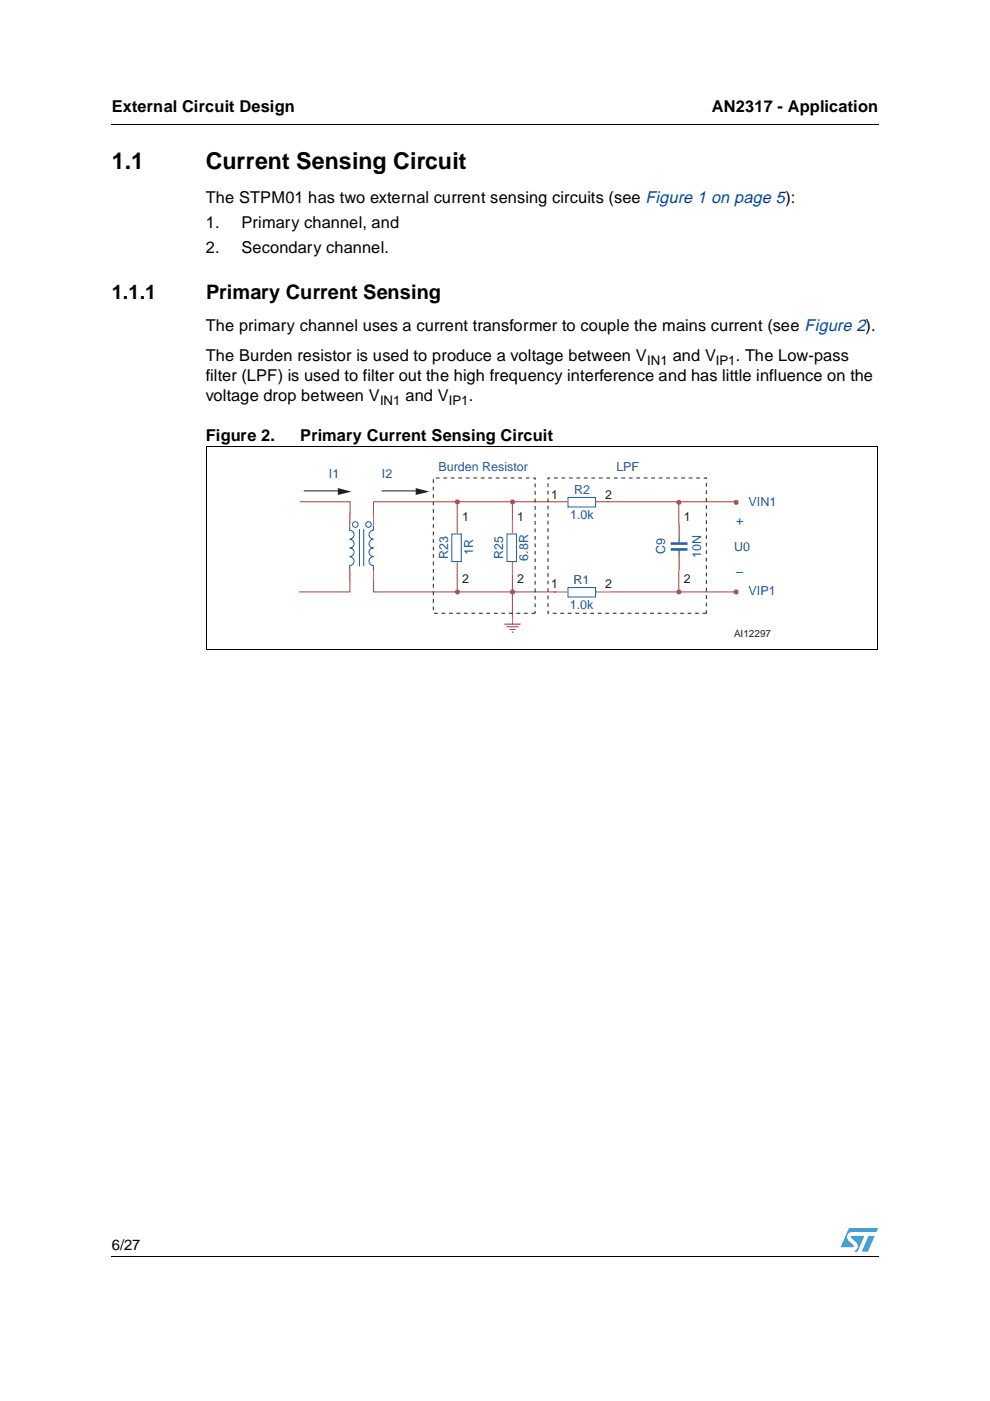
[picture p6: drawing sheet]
<svg xmlns="http://www.w3.org/2000/svg" width="210mm" height="297mm" viewBox="0 0 210 297" stroke-linecap="round" stroke-linejoin="round" font-family="sans-serif">
<g fill="#0099d8">
<path d="M184.2 262h1.2l-1.4 3.3h-1.2z"/>
<path d="M180 260.4h6.1l-.3 .8h-5.1a1.11 1.11 0 0 0-1 .7 1.11 1.11 0 0 0 .3 1.2l1 1-.1 .3h-2.6z"/>
<path d="M180.6 262.1l2.6-.1-1.4 3.3h-.7a1.16 1.16 0 0 0 .5-1.9l-1.1-1z"/>
</g>
<path d="M23.6 26.2l.1 .2zM23.6 266.2l.1 .2z" fill="#000"/>
<path d="M23.7 26.3h162.5M23.7 266.3h162.5" fill="none" stroke="#000" stroke-width=".21"/>
<path d="M47.3 96.7h135.2v39.7h-135.2z" fill="#fff"/>
<path d="M63.6 106.4h10.6v2.6M108.6 106.8v3.5M117.8 106.4h-38.6v2.6M128.7 106.4h27.4M143.9 106.6v4.5M74.2 123.2v2.3h-10.8M79.2 123.2v2.3h38.7M108.6 121.8v9M129.3 125.5h26.9M143.9 121v4.7" fill="none" stroke="#9c3627" stroke-width=".21"/>
<path d="M142.2 115.2h3.6M142.2 116.5h3.6" fill="none" stroke="#1d5ba0" stroke-width=".53"/>
<path d="M144 113.8v1.5M144 116.5v1.5" fill="none" stroke="#1d5ba0" stroke-width=".21"/>
<g fill="#fff" stroke="#1d5ba0" stroke-width=".21">
<path d="M120.4 124.6h5.9v2h-5.9z"/>
<path d="M120.4 105.5h5.9v2h-5.9z"/>
<path d="M107.5 113.2h2v5.9h-2z"/>
</g>
<g fill="none" stroke="#1d5ba0" stroke-width=".21">
<path d="M74.1 111.4v1a.92 .92 0 0 1 1 1 .92 .92 0 0 1-1 .9M74.1 114.4a.92 .92 0 0 1 1 .9 .92 .92 0 0 1-1 .9M74.1 116.2a.92 .92 0 0 1 1 .9 .92 .92 0 0 1-1 .9M74.1 118.1a.92 .92 0 0 1 1 .9 .92 .92 0 0 1-1 .9v1M79.2 111.4v1a.92 .92 0 0 0-1 1 .92 .92 0 0 0 1 .9M79.2 114.4a.92 .92 0 0 0-1 .9 .92 .92 0 0 0 1 .9M79.2 116.2a.92 .92 0 0 0-1 .9 .92 .92 0 0 0 1 .9M79.2 118.1a.92 .92 0 0 0-1 .9 .92 .92 0 0 0 1 .9v1"/>
<circle cx="75.3" cy="111.2" r=".59"/>
<circle cx="78.1" cy="111.2" r=".59"/>
</g>
<g fill="none" stroke="#e83430" stroke-width=".21">
<path d="M74.2 108.9v2.4M79.2 108.9v2.4M108.6 110.3v2.8M108.6 119.2v2.6M117.5 106.4h2.9M126.3 106.4h2.9M144 111v2.9M144 117.9v3.1M74.2 120.8v2.5M79.2 120.8v2.5M107 132.3h3.4M107.4 132.9h2.6"/>
<path d="M108 133.5h1.3M108.5 134h.3M108.7 130.6v1.9M117.3 125.5h3.1M126.4 125.5h2.8"/>
</g>
<g fill="#e82b8c">
<circle cx="144" cy="106.5" r=".55"/>
<circle cx="108.7" cy="106.4" r=".55"/>
<circle cx="144" cy="125.5" r=".55"/>
<circle cx="156.1" cy="106.5" r=".55"/>
<circle cx="156.1" cy="125.5" r=".55"/>
<circle cx="108.7" cy="125.5" r=".55"/>
</g>
<path d="M96.9 106.8v3.5M96.9 121.8v3.4" fill="none" stroke="#9c3627" stroke-width=".21"/>
<path d="M95.8 113.2h2v5.9h-2z" fill="#fff" stroke="#1d5ba0" stroke-width=".21"/>
<path d="M96.9 110.3v2.8M96.9 119.2v2.6" fill="none" stroke="#e83430" stroke-width=".21"/>
<g fill="#e82b8c">
<circle cx="97" cy="106.4" r=".55"/>
<circle cx="97" cy="125.5" r=".55"/>
</g>
<path d="M76.2 112.2v7.8M77.1 112.2v7.8" fill="none" stroke="#1d5ba0" stroke-width=".21"/>
<path d="M91.9 101.3h21.6v28.7h-21.6zM116.2 101.3h33.6v28.7h-33.6z" fill="none" stroke="#231f20" stroke-width=".21" stroke-dasharray=".8 .8" stroke-linecap="butt"/>
<path d="M88.1 103.5l3 .7-3 .7z" fill="#231f20"/>
<path d="M80.9 104.1h7.9" fill="none" stroke="#231f20" stroke-width=".21"/>
<path d="M71.6 103.5l2.9 .7-2.9 .7z" fill="#231f20"/>
<path d="M64.4 104.1h7.9" fill="none" stroke="#231f20" stroke-width=".21"/>
<path d="M43.7 94.7h142.5M43.7 94.6v43.1M186.1 94.7v43.1M43.7 137.7h142.4" fill="none" stroke="#000" stroke-width=".21"/>
<g font-size="4.9">
<text x="23.7" y="35.9">1.1</text>
<text x="43.6" y="35.9">Current Sensing Circuit</text>
</g>
<g font-size="4.2">
<text x="23.7" y="63.3">1.1.1</text>
<text x="43.7" y="63.3">Primary Current Sensing</text>
</g>
<g font-size="3.5">
<text x="23.7" y="23.8">External Circuit Design</text>
<text x="151" y="23.8">AN2317 - Application</text>
<text x="43.7" y="43.1">The STPM01 has two external current sensing circuits (see Figure 1 on page 5):</text>
<text x="43.7" y="48.3">1.</text>
<text x="43.7" y="53.7">2.</text>
<text x="51.2" y="48.3">Primary channel, and</text>
<text x="51.2" y="53.7">Secondary channel.</text>
<text x="43.7" y="70.2">The primary channel uses a current transformer to couple the mains current (see Figure 2).</text>
<text x="43.7" y="76.6">The Burden resistor is used to produce a voltage between V</text>
<text x="142.6" y="76.6">and V</text>
<text x="156" y="76.6">. The Low-pass</text>
<text x="43.7" y="80.8">filter (LPF) is used to filter out the high frequency interference and has little influence on the</text>
<text x="43.7" y="85.1">voltage drop between V</text>
<text x="86" y="85.1">and V</text>
<text x="99.4" y="85.1">.</text>
<text x="43.7" y="93.5">Figure 2.</text>
<text x="63.6" y="93.5">Primary Current Sensing Circuit</text>
</g>
<text font-size="3.1" x="23.7" y="265.1">6/27</text>
<g font-size="2.8">
<text x="137.2" y="77.4">IN1</text>
<text x="151.8" y="77.4">IP1</text>
<text x="80.6" y="85.9">IN1</text>
<text x="95.1" y="85.9">IP1</text>
</g>
<g font-size="2.6" fill="#1d5ba0">
<text x="69.8" y="101.4">I1</text>
<text x="81" y="101.4">I2</text>
<text x="93" y="99.8">Burden Resistor</text>
<text x="130.7" y="99.8">LPF</text>
<text x="121.7" y="104.7">R2</text>
<text x="158.7" y="107.2">VIN1</text>
<text x="120.9" y="110">1.0k</text>
<text x="156.1" y="111.4">+</text>
<text x="95" y="118.5" transform="rotate(-90 95 118.5)">R23</text>
<text x="100.3" y="117.8" transform="rotate(-90 100.3 117.8)">1R</text>
<text x="106.7" y="118.5" transform="rotate(-90 106.7 118.5)">R25</text>
<text x="112" y="118.9" transform="rotate(-90 112 118.9)">6.8R</text>
<text x="141" y="117.5" transform="rotate(-90 141 117.5)">C9</text>
<text x="148.7" y="118.3" transform="rotate(-90 148.7 118.3)">10N</text>
<text x="155.6" y="116.8">U0</text>
<text x="121.6" y="123.8">R1</text>
<text x="156.1" y="122">–</text>
<text x="120.8" y="129.1">1.0k</text>
<text x="158.7" y="126.2">VIP1</text>
</g>
<g font-size="2.6" fill="#231f20">
<text x="116.9" y="105.7">1</text>
<text x="128.3" y="105.7">2</text>
<text x="98" y="110.6">1</text>
<text x="109.7" y="110.6">1</text>
<text x="145" y="110.6">1</text>
<text x="98" y="123.6">2</text>
<text x="109.7" y="123.6">2</text>
<text x="116.9" y="124.7">1</text>
<text x="128.3" y="124.7">2</text>
<text x="145" y="123.6">2</text>
</g>
<text font-size="2.1" fill="#231f20" x="155.6" y="135">AI12297</text>
</svg>
